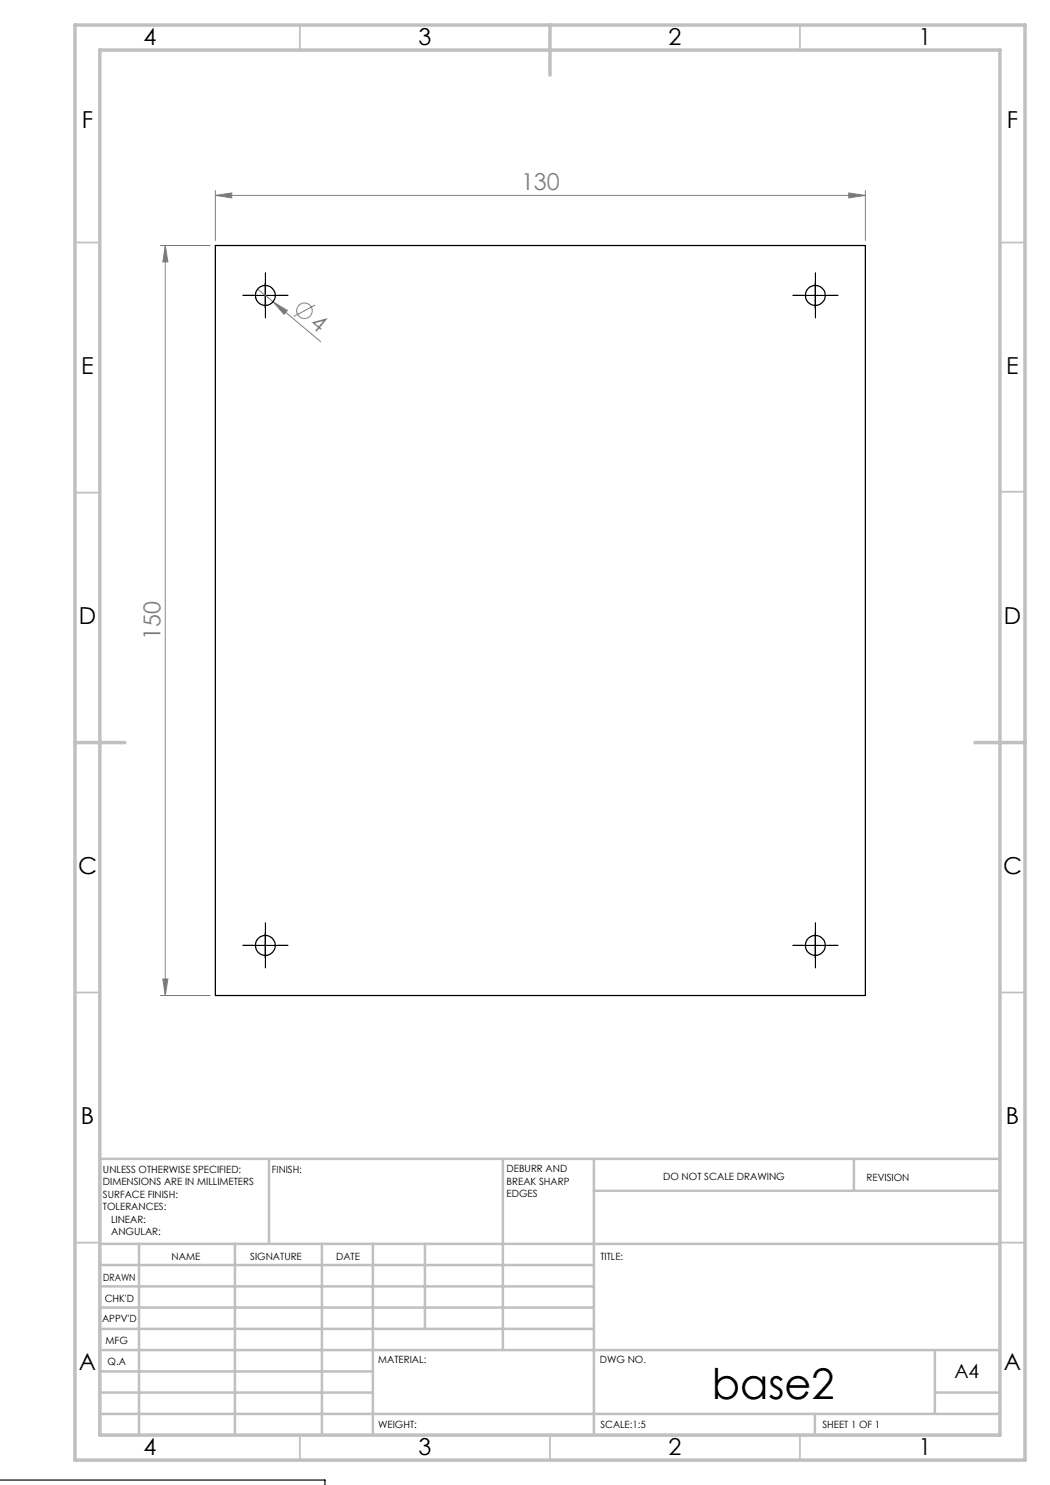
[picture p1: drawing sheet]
<svg xmlns="http://www.w3.org/2000/svg" width="210mm" height="297mm" viewBox="0 0 210 297" stroke-linecap="round" stroke-linejoin="round" font-family="sans-serif">
<g fill="none" stroke="#808080" stroke-width=".2">
<path d="M43.1 39.1l3.3-.5v1zM43.1 38.1v10M43.1 39.1h130M169.8 38.6l3.3 .5-3.3 .5zM173.1 38.1v10M32.1 49.1h10M33.1 49.1l.5 3.3h-1zM33.1 49.1v150M51.5 57.8l3.1 2.6M54.6 60.4l2.9 1.7-.7 .8zM54.6 60.4l9.5 7.9M63 61l-4.2 2.3"/>
<path d="M32.1 199.1h10M32.6 195.8h1l-.5 3.3z"/>
<circle cx="60.9" cy="62.2" r="1.55"/>
</g>
<g fill="none" stroke="#000" stroke-width=".2" stroke-dasharray="15.2 1.3 1.3 1.3">
<path d="M50.6 59.1h-2M53.1 56.6v-2M55.6 59.1h2M160.6 59.1h-2M163.1 56.6v-2M165.6 59.1h2M53.1 61.6v2M163.1 61.6v2M50.6 189.1h-2M53.1 186.6v-2M53.1 191.6v2M55.6 189.1h2"/>
<path d="M160.6 189.1h-2M163.1 186.6v-2M163.1 191.6v2M165.6 189.1h2"/>
</g>
<path d="M50.6 59.1h5M53.1 56.6v5M160.6 59.1h5M163.1 56.6v5M50.6 189.1h5M53.1 186.6v5M160.6 189.1h5M163.1 186.6v5" fill="none" stroke="#000" stroke-width=".2"/>
<g fill="none" stroke="#c0c0c0" stroke-width=".35">
<path d="M60 5v5M160 5v5M15 48.5h5M200 48.5h5M15 98.5h5M200 98.4h5M15 198.5h5M200 198.5h5M15 248.5h5M200 248.5h5M60 287v5M110 287v5"/>
<path d="M160 287v5"/>
</g>
<g fill="none" stroke="#c0c0c0" stroke-width=".5">
<path d="M53.8 231.8v17M100.6 231.8v38.2M118.8 231.8v55.2M118.8 238.2h81.2M170.8 231.8v6.4M200 231.8h-180v55.2M20 248.8h180M20 257.3h98.8M20 253h98.8M27.8 248.8v38.2M47 248.8v38.2M64.4 248.8v38.2"/>
<path d="M74.6 248.8v38.2M85 248.8v17M20 265.8h98.8M20 261.5h98.8M20 278.5h54.6M20 274.3h54.6M20 270h180M187 278.5h13M187 270v12.8M20 282.8h180M163 282.8v4.2"/>
</g>
<path d="M15 5h190v287h-190zM20 10h180v277h-180zM110 5v10M15 148.5h10M195 148.5h10" fill="none" stroke="#c0c0c0" stroke-width=".7"/>
<g fill="#808080">
<path d="M54.6 60.4l2.9 1.7-.7 .8z"/>
<path d="M169.8 38.6l3.3 .5-3.3 .5zM43.1 39.1l3.3-.5v1z"/>
<path d="M33.1 49.1l.5 3.3h-1zM32.6 195.8h1l-.5 3.3z"/>
</g>
<g fill="none" stroke="#000" stroke-width=".25">
<path d="M43.1 49.1h130v150h-130zM0 296h65v1.1"/>
<circle cx="53.1" cy="59.1" r="2"/>
<circle cx="163.1" cy="59.1" r="2.01"/>
<circle cx="53.1" cy="189.1" r="2"/>
<circle cx="163.1" cy="189.1" r="2.01"/>
</g>
<text font-size="8.5" x="142.4" y="279.7">base2</text>
<g font-size="4.7">
<text x="28.7" y="9">4</text>
<text x="83.7" y="9">3</text>
<text x="133.7" y="9">2</text>
<text x="183.7" y="9">1</text>
<text x="16.4" y="25.5">F</text>
<text x="201.4" y="25.5">F</text>
<text x="16.2" y="74.7">E</text>
<text x="201.2" y="74.7">E</text>
<text x="15.8" y="124.7">D</text>
<text x="200.8" y="124.7">D</text>
<text x="15.6" y="174.7">C</text>
<text x="200.6" y="174.7">C</text>
<text x="16.2" y="224.7">B</text>
<text x="201.2" y="224.7">B</text>
<text x="15.8" y="274">A</text>
<text x="200.8" y="274">A</text>
<text x="28.7" y="291">4</text>
<text x="83.7" y="291">3</text>
<text x="133.7" y="291">2</text>
<text x="183.7" y="291">1</text>
</g>
<g font-size="4.7" fill="#808080">
<text x="104.2" y="38.1">130</text>
<text x="61.8" y="65.1" transform="rotate(40 61.8 65.1)">4</text>
<text x="32.1" y="127.9" transform="rotate(-90 32.1 127.9)">150</text>
</g>
<text font-size="3.9" x="190.9" y="275.5">A4</text>
<g font-size="2">
<text x="20.6" y="234.6">UNLESS OTHERWISE SPECIFIED:</text>
<text x="20.6" y="237.1">DIMENSIONS ARE IN MILLIMETERS</text>
<text x="20.6" y="239.6">SURFACE FINISH:</text>
<text x="54.4" y="234.6">FINISH:</text>
<text x="101.3" y="234.5">DEBURR AND</text>
<text x="101.3" y="237">BREAK SHARP</text>
<text x="101.3" y="239.5">EDGES</text>
<text x="132.6" y="236">DO NOT SCALE DRAWING</text>
<text x="173.3" y="236.2">REVISION</text>
<text x="20.6" y="242.1">TOLERANCES:</text>
<text x="22.2" y="244.6">LINEAR:</text>
<text x="22.2" y="247.1">ANGULAR:</text>
<text x="34.3" y="252">NAME</text>
<text x="50" y="251.9">SIGNATURE</text>
<text x="67.2" y="251.9">DATE</text>
<text x="120.1" y="251.9">TITLE:</text>
<text x="20.6" y="256.1">DRAWN</text>
<text x="20.9" y="260.3">CHK'D</text>
<text x="20.4" y="264.4">APPV'D</text>
<text x="21.1" y="268.8">MFG</text>
<text x="21.5" y="273">Q.A</text>
<text x="75.6" y="272.5">MATERIAL:</text>
<text x="120" y="272.5">DWG NO.</text>
<text x="75.6" y="285.5">WEIGHT:</text>
<text x="120.1" y="285.6">SCALE:1:5</text>
<text x="164.5" y="285.6">SHEET 1 OF 1</text>
</g>
</svg>
